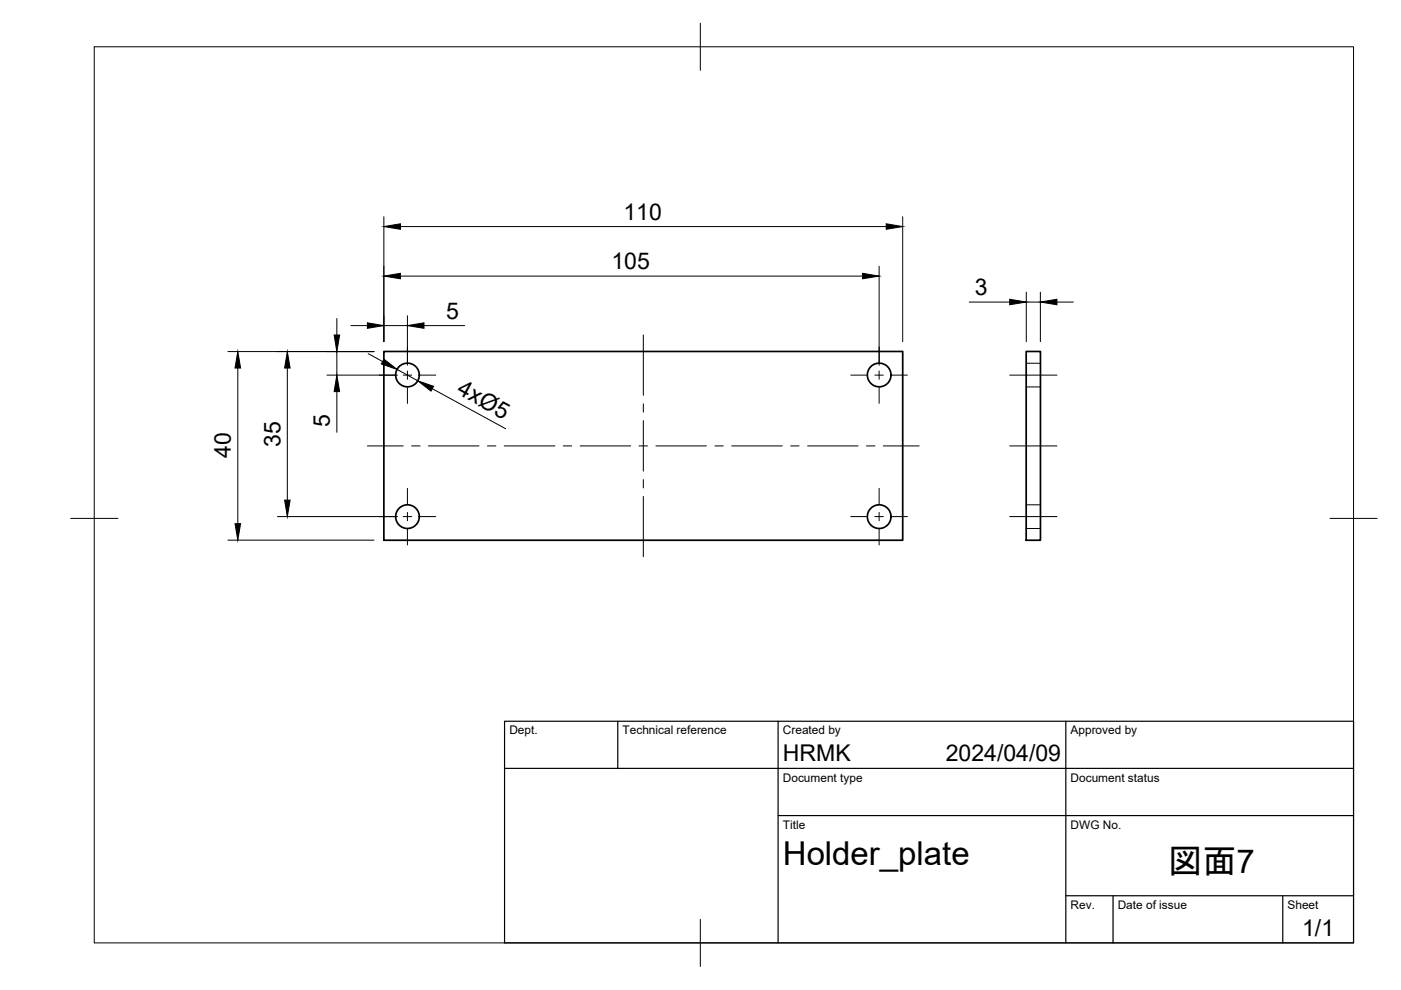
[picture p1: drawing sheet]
<svg xmlns="http://www.w3.org/2000/svg" width="297mm" height="210mm" viewBox="0 0 297 210" stroke-linecap="round" stroke-linejoin="round" font-family="sans-serif">
<!-- layer: Visible -->
<g fill="none" stroke="#000" stroke-width=".36">
<path d="M81.4 74.5h110v40h-110zM217.6 74.5h3v40h-3z"/>
<circle cx="86.4" cy="79.5" r="2.51"/>
<circle cx="186.4" cy="79.5" r="2.51"/>
<circle cx="86.4" cy="109.5" r="2.51"/>
<circle cx="186.4" cy="109.5" r="2.51"/>
</g>
<!-- layer: Hidden -->
<path d="M217.6 77h3M217.6 82h3M217.6 112h3M217.6 107h3" fill="none" stroke="#000" stroke-width=".21"/>
<!-- layer: BORDER -->
<path d="M20 9.9h267v190h-267zM148.5 4.9v10M15 109.9h10M282 109.9h10M148.5 194.9v10" fill="none" stroke="#000" stroke-width=".21"/>
<!-- layer: TITLEBLOCK -->
<path d="M107 152.9h180v47h-180zM131 152.9v10M165 152.9v47M226 152.9v47M107 162.9h180M165 172.9h122M226 189.9h61M236 189.9v10M272 189.9v10" fill="none" stroke="#000" stroke-width=".25"/>
<!-- layer: FD_Dimensions -->
<g fill="none" stroke="#000" stroke-width=".21">
<path d="M81.4 45.9v26.5M84.9 58.5h98M84.9 48h103M186.4 56.4v21M191.4 45.9v26.5M48.3 74.5h31M50.4 78v33M60.9 78v28M69.3 79.5h15M71.4 67.5v3.5M71.4 74.5v5M74.4 69h3.5"/>
<path d="M78.1 75l3 1.7M81.4 69h5M84.2 78.3l4.4 2.4M86.4 66.9v10.5M89.9 69h8.6M205.5 64h8.6M217.6 61.9v10.5M217.6 64h3M220.6 61.9v10.5M224.1 64h3.5M71.4 83v8.7M91.7 82.4l15.5 8.5"/>
<path d="M48.3 114.5h31M58.8 109.5h25.5"/>
</g>
<g fill="#000" stroke="#000" stroke-width=".21">
<path d="M81.4 58.5l3.5-.6v1.2zM81.4 48l3.5-.6v1.2zM182.9 57.9l3.5 .6-3.5 .6zM187.9 47.4l3.5 .6-3.5 .6zM50.4 74.5l.6 3.5h-1.2zM60.9 74.5l.6 3.5h-1.2zM70.8 71h1.2l-.6 3.5zM77.9 68.4l3.5 .6-3.5 .6zM81.4 76.2l2.8 2.1-3.4-1.1zM86.4 69l3.5-.6v1.2zM214.1 63.5l3.5 .5-3.5 .6zM220.6 64l3.5-.5v1.1z"/>
<path d="M71.4 79.5l.6 3.5h-1.2zM88.6 80.7l3.3 1.2-.5 1zM49.8 111h1.2l-.6 3.5zM60.3 106h1.2l-.6 3.5z"/>
</g>
<!-- layer: Smart Centers -->
<g fill="none" stroke="#000" stroke-width=".21">
<path d="M80.4 79.5h3.3M85.5 79.5h1.8M86.4 73.5v3.3M86.4 78.6v1.8M89.1 79.5h3.3M136.4 71v12.8M180.4 79.5h3.3M185.5 79.5h1.8M186.4 73.5v3.3M186.4 78.6v1.8M189.1 79.5h3.3M214.1 79.5h10"/>
<path d="M77.9 94.5h7.6M86.4 82.2v3.3M87.3 94.5h1.8M90.8 94.5h10.8M103.4 94.5h1.7M106.9 94.5h10.7M119.4 94.5h1.8M123 94.5h10.7M135.5 94.5h1.8M136.4 85.6v1.8M136.4 89.2v10.7M139.1 94.5h10.7"/>
<path d="M151.6 94.5h1.8M155.1 94.5h10.8M167.6 94.5h1.8M171.2 94.5h10.7M183.7 94.5h1.8M186.4 82.2v3.3M187.3 94.5h7.6M214.1 94.5h10M80.4 109.5h3.3M85.5 109.5h1.8M86.4 103.5v3.4M86.4 108.6v1.8"/>
<path d="M86.4 112.2v3.3M89.1 109.5h3.3M136.4 101.7v1.8M136.4 105.3v12.7M180.4 109.5h3.3M185.5 109.5h1.8M186.4 103.5v3.4M186.4 108.6v1.8M186.4 112.2v3.3M189.1 109.5h3.3M214.1 109.5h10"/>
</g>
<text font-size="7.3" x="247.6" y="185.2">図面7</text>
<text font-size="7" x="166" y="183.4">Holder_plate</text>
<g font-size="4.9">
<text x="132.2" y="46.6">110</text>
<text x="129.6" y="57.1">105</text>
<text x="206.7" y="62.6">3</text>
<text x="94.6" y="67.6">5</text>
<text x="96.6" y="83.4" transform="rotate(29 96.6 83.4)">4xØ5</text>
<text x="59.5" y="94.8" transform="rotate(-90 59.5 94.8)">35</text>
<text x="70" y="90.5" transform="rotate(-90 70 90.5)">5</text>
<text x="49" y="97.2" transform="rotate(-90 49 97.2)">40</text>
<text x="166" y="161.4">HRMK</text>
<text x="200.5" y="161.4">2024/04/09</text>
<text x="276.1" y="198.6">1/1</text>
</g>
<g font-size="2.5">
<text x="108" y="155.7">Dept.</text>
<text x="132" y="155.7">Technical reference</text>
<text x="166" y="155.7">Created by</text>
<text x="227" y="155.7">Approved by</text>
<text x="166" y="165.7">Document type</text>
<text x="227" y="165.7">Document status</text>
<text x="166" y="175.7">Title</text>
<text x="227" y="175.7">DWG No.</text>
<text x="227" y="192.7">Rev.</text>
<text x="237" y="192.7">Date of issue</text>
<text x="273" y="192.7">Sheet</text>
</g>
</svg>
